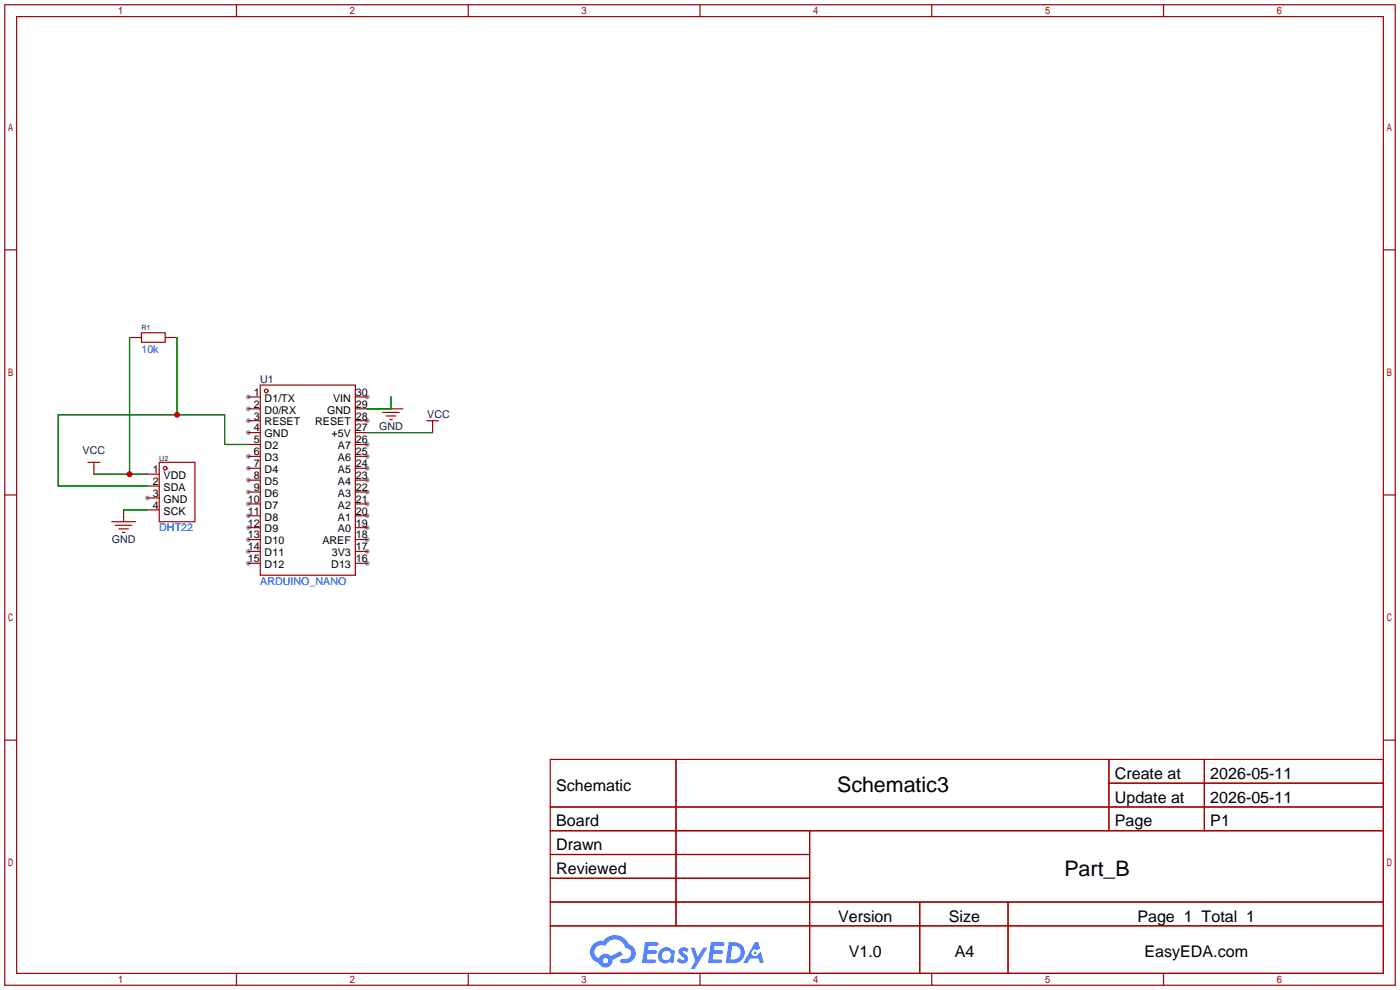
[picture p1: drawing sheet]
<svg xmlns="http://www.w3.org/2000/svg" width="299mm" height="212mm" viewBox="0 0 299 212" stroke-linecap="round" stroke-linejoin="round" font-family="sans-serif">
<g fill="#999">
<circle cx="53.1" cy="84.8" r=".51"/>
<circle cx="53.1" cy="87.4" r=".51"/>
<circle cx="53.1" cy="89.9" r=".51"/>
<circle cx="53.1" cy="92.5" r=".51"/>
<circle cx="53.1" cy="97.5" r=".51"/>
<circle cx="53.1" cy="100.1" r=".51"/>
<circle cx="53.1" cy="102.6" r=".51"/>
<circle cx="53.1" cy="105.2" r=".51"/>
<circle cx="53.1" cy="107.7" r=".51"/>
<circle cx="53.1" cy="110.2" r=".51"/>
<circle cx="53.1" cy="112.8" r=".51"/>
<circle cx="53.1" cy="115.3" r=".51"/>
<circle cx="53.1" cy="117.9" r=".51"/>
<circle cx="53.1" cy="120.4" r=".51"/>
<circle cx="78.5" cy="120.4" r=".51"/>
<circle cx="78.5" cy="117.9" r=".51"/>
<circle cx="78.5" cy="115.3" r=".51"/>
<circle cx="78.5" cy="112.8" r=".51"/>
<circle cx="78.5" cy="110.2" r=".51"/>
<circle cx="78.5" cy="107.7" r=".51"/>
<circle cx="78.5" cy="105.2" r=".51"/>
<circle cx="78.5" cy="102.6" r=".51"/>
<circle cx="78.5" cy="100.1" r=".51"/>
<circle cx="78.5" cy="97.5" r=".51"/>
<circle cx="78.5" cy="95" r=".51"/>
<circle cx="78.5" cy="89.9" r=".51"/>
<circle cx="78.5" cy="84.8" r=".51"/>
<circle cx="31.5" cy="106.4" r=".51"/>
</g>
<g fill="none" stroke="#a10000" stroke-width=".25">
<path d="M1 1h297.2v209.6h-297.2zM3.6 3.6h292.1v204.4h-292.1zM50.5 1v2.6M100.1 1v2.6M149.6 1v2.6M199.1 1v2.6M248.7 1v2.6M1 53.4h2.6M295.7 53.4h2.5M1 105.8h2.6M295.7 105.8h2.5M1 158.2h2.6"/>
<path d="M295.7 158.2h2.5M117.6 162.3h178.1v45.7h-178.1zM117.6 172.5h178.1M117.6 177.5h178.1M144.5 162.3v35.6M173 177.5v30.5M237 162.3v15.2M237 167.4h58.7M257.4 162.3v15.2M117.6 182.6h55.4M117.6 192.8h178.1M117.6 187.7h55.4"/>
<path d="M117.6 197.9h178.1M196.6 192.8v15.2M215.4 192.8v15.2M50.5 208v2.6M100.1 208v2.6M149.6 208v2.6M199.1 208v2.6M248.7 208v2.6"/>
</g>
<g fill="#5487ff">
<path d="M145.3 202.7a1.3 1.3 0 0 1 1.9 .3l-.4 .6a.54 .54 0 0 0-.9-.2l.1 .2a1.34 1.34 0 0 1 .9 1.8 1.47 1.47 0 0 1-2.3-.1l.5-.6 .8 .5a.31 .31 0 0 0 .4-.3 .31 .31 0 0 0-.3-.4 1.12 1.12 0 0 1-.7-1.8z"/>
<path d="M147.6 202.5h.9l.6 2 1.2-2h.9l-2.7 4.6h-.9l1-1.7z"/>
<path d="M137.8 201.4h1.7a1.31 1.31 0 0 1 1.2 .2 .4 .4 0 0 1-.3 .5l-1.8 .1-.1 .9h1.6a.4 .4 0 0 1 .4 .4 .4 .4 0 0 1-.5 .4h-1.6l-.2 1.2h1.4a.46 .46 0 0 1 .5 0 .46 .46 0 0 1 .1 .5l-.4 .2h-2.6z"/>
<path d="M151.9 201.4h1.7a1.32 1.32 0 0 1 1.2 .2 .39 .39 0 0 1-.3 .5l-1.8 .1-.1 .9h1.6a.4 .4 0 0 1 .4 .4 .4 .4 0 0 1-.4 .4h-1.7l-.2 1.2h1.4a.46 .46 0 0 1 .5 0 .46 .46 0 0 1 .1 .5l-.4 .2h-2.6z"/>
<path d="M161.3 201.4h.8l.3 1.3-.6 .4a.75 .75 0 0 0-1.1 .3 .75 .75 0 0 0 .5 1 .75 .75 0 0 0 .9-.7l.5-.2 .6 2.3h-.8l-.3-.9h-1.8l-.5 .9h-1z"/>
<path d="M155.7 201.4l-.6 4.4h1.5a2.27 2.27 0 0 0 2.6-2.2 2.27 2.27 0 0 0-2.7-2.2zM156.5 202.1a1.5 1.5 0 0 1 1.8 1.6 1.5 1.5 0 0 1-1.9 1.4h-.3z"/>
<path d="M141.2 203a1.6 1.6 0 0 0-.3 2.3 1.6 1.6 0 0 0 2.3 .2l.7 .3 .3-2.4-.1-.3-.5-.1a1.58 1.58 0 0 0-2.4 0zM141.8 203.5a.98 .98 0 0 1 1.6 .4 .98 .98 0 0 1-1.1 1.3 .94 .94 0 0 1-.9-.7 .94 .94 0 0 1 .4-1z"/>
<path d="M126.8 201.8a2.37 2.37 0 0 0 1.1 4 1.54 1.54 0 0 0 1.8 1 1.54 1.54 0 0 0 1.2-1.6l2.2-1.1-.5-.8-2 1a1.57 1.57 0 0 0-2.7 .5 1.5 1.5 0 0 1-.7-2.1 1.5 1.5 0 0 1 2.2-.5 2.23 2.23 0 0 1 2.3-1.4 2.23 2.23 0 0 1 2 1.8 1.16 1.16 0 0 1 1.2 1.1 1.16 1.16 0 0 1-1.1 1.2h-.7a.47 .47 0 0 0-.5 .4 .47 .47 0 0 0 .4 .5 2.17 2.17 0 0 0 2.5-.9 2.17 2.17 0 0 0-.3-2.7l-.8-.4a3.2 3.2 0 0 0-5.5-.7l-1.1 .1zM128.8 205.3a.6 .6 0 0 1 1.2 0 .6 .6 0 0 1-1.2 0z"/>
<circle cx="161.4" cy="203.6" r=".28"/>
</g>
<g fill="none" stroke="#a10000" stroke-width=".25">
<path d="M27.7 72.1h2.5M30.2 71.1h5.1v2.1h-5.1zM35.3 72.1h2.5M18.8 98.8h2.5M20.1 98.8v2.5M34 98.8h7.7v12.7h-7.7zM53.1 84.8h2.5M53.1 87.4h2.5M53.1 89.9h2.5M53.1 92.5h2.5M53.1 95h2.5M53.1 97.5h2.5"/>
<path d="M55.6 82.3h20.3v40.6h-20.3zM75.9 84.8h2.6M75.9 87.4h2.6M75.9 89.9h2.6M75.9 92.5h2.6M75.9 95h2.6M75.9 97.5h2.6M81 87.4h5.1M81.8 88.1h3.5M82.5 88.9h2.1M83.3 89.7h.5M83.6 84.8v2.6"/>
<path d="M91.2 89.9h2.5M92.5 89.9v2.6M23.9 111.5h5.1M24.6 112.3h3.6M25.4 113h2M26.2 113.8h.5M26.4 109v2.5M31.5 101.3h2.5M31.5 103.9h2.5M31.5 106.4h2.5M31.5 109h2.5M53.1 100.1h2.5"/>
<path d="M53.1 102.6h2.5M53.1 105.2h2.5M53.1 107.7h2.5M53.1 110.2h2.5M53.1 112.8h2.5M53.1 115.3h2.5M53.1 117.9h2.5M75.9 100.1h2.6M75.9 102.6h2.6M75.9 105.2h2.6M75.9 107.7h2.6M75.9 110.2h2.6"/>
<path d="M75.9 112.8h2.6M75.9 115.3h2.6M75.9 117.9h2.6M53.1 120.4h2.5M75.9 120.4h2.6"/>
<circle cx="56.9" cy="83.6" r=".38"/>
<circle cx="35.3" cy="100.1" r=".38"/>
</g>
<path d="M27.7 72.1v29.2M37.8 72.1v16.5M53.1 95h-5.1v-6.4h-35.6v15.3h19.1M78.5 92.5h14M83.6 84.8v2.6h-5.1M20.1 101.3h11.4M26.4 109h5.1" fill="none" stroke="#008700" stroke-width=".25"/>
<g fill="#c00">
<circle cx="37.8" cy="88.6" r=".63"/>
<circle cx="27.7" cy="101.3" r=".63"/>
</g>
<g font-size="4.6">
<text x="178.9" y="169.3">Schematic3</text>
<text x="227.5" y="187.1">Part_B</text>
</g>
<g font-size="3.4">
<text x="238.3" y="166.5">Create at</text>
<text x="258.7" y="166.5">2026-05-11</text>
<text x="118.9" y="169">Schematic</text>
<text x="238.3" y="171.6">Update at</text>
<text x="258.7" y="171.6">2026-05-11</text>
<text x="118.9" y="176.6">Board</text>
<text x="238.3" y="176.6">Page</text>
<text x="258.7" y="176.6">P1</text>
<text x="118.9" y="181.7">Drawn</text>
<text x="118.9" y="186.8">Reviewed</text>
<text x="179.1" y="197">Version</text>
<text x="202.8" y="197">Size</text>
<text x="243.1" y="197">Page 1 Total 1</text>
<text x="181.4" y="204.6">V1.0</text>
<text x="204" y="204.6">A4</text>
<text x="244.6" y="204.6">EasyEDA.com</text>
</g>
<g font-size="2.3" fill="#00f">
<text x="30.2" y="75.5">10k</text>
<text x="34" y="113.6">DHT22</text>
<text x="55.6" y="125">ARDUINO_NANO</text>
</g>
<g font-size="2.3" fill="#000080">
<text x="55.6" y="81.8">U1</text>
<text x="91.3" y="89.4">VCC</text>
<text x="81" y="92">GND</text>
<text x="17.7" y="97.1">VCC</text>
<text x="23.9" y="116.1">GND</text>
</g>
<g font-size="2.3">
<text x="54.2" y="84.6">1</text>
<text x="54.2" y="87.1">2</text>
<text x="54.2" y="89.7">3</text>
<text x="56.6" y="85.9">D1/TX</text>
<text x="56.6" y="88.4">D0/RX</text>
<text x="69.9" y="88.4">GND</text>
<text x="71.2" y="85.9">VIN</text>
<text x="76.1" y="89.7">28</text>
<text x="76.1" y="87.1">29</text>
<text x="76.1" y="84.6">30</text>
<text x="54.2" y="92.2">4</text>
<text x="54.2" y="94.7">5</text>
<text x="56.6" y="90.9">RESET</text>
<text x="56.6" y="93.5">GND</text>
<text x="67.4" y="90.9">RESET</text>
<text x="70.9" y="93.5">+5V</text>
<text x="76.1" y="94.7">26</text>
<text x="76.1" y="92.2">27</text>
<text x="32.6" y="101.1">1</text>
<text x="54.2" y="97.3">6</text>
<text x="54.2" y="99.8">7</text>
<text x="56.6" y="96">D2</text>
<text x="56.6" y="98.6">D3</text>
<text x="56.6" y="101.1">D4</text>
<text x="72.2" y="101.1">A5</text>
<text x="72.2" y="98.6">A6</text>
<text x="72.2" y="96">A7</text>
<text x="76.1" y="99.8">24</text>
<text x="76.1" y="97.3">25</text>
<text x="32.6" y="103.6">2</text>
<text x="32.6" y="106.2">3</text>
<text x="35" y="102.4">VDD</text>
<text x="35" y="104.9">SDA</text>
<text x="35" y="107.4">GND</text>
<text x="53" y="107.4">10</text>
<text x="54.2" y="102.4">8</text>
<text x="54.2" y="104.9">9</text>
<text x="56.6" y="103.6">D5</text>
<text x="56.6" y="106.2">D6</text>
<text x="72.2" y="106.2">A3</text>
<text x="72.2" y="103.6">A4</text>
<text x="76.1" y="107.4">21</text>
<text x="76.1" y="104.9">22</text>
<text x="76.1" y="102.4">23</text>
<text x="32.6" y="108.7">4</text>
<text x="35" y="110">SCK</text>
<text x="53" y="110">11</text>
<text x="53" y="112.5">12</text>
<text x="56.6" y="108.7">D7</text>
<text x="56.6" y="111.3">D8</text>
<text x="56.6" y="113.8">D9</text>
<text x="72.2" y="113.8">A0</text>
<text x="72.2" y="111.3">A1</text>
<text x="72.2" y="108.7">A2</text>
<text x="76.1" y="112.5">19</text>
<text x="76.1" y="110">20</text>
<text x="53" y="115.1">13</text>
<text x="53" y="117.6">14</text>
<text x="56.6" y="116.3">D10</text>
<text x="56.6" y="118.9">D11</text>
<text x="68.9" y="116.3">AREF</text>
<text x="70.9" y="118.9">3V3</text>
<text x="76.1" y="117.6">17</text>
<text x="76.1" y="115.1">18</text>
<text x="53" y="120.1">15</text>
<text x="56.6" y="121.4">D12</text>
<text x="70.8" y="121.4">D13</text>
<text x="76.1" y="120.1">16</text>
</g>
<g font-size="1.5" fill="#000080">
<text x="30.2" y="70.5">R1</text>
<text x="34" y="98.5">U2</text>
</g>
</svg>
